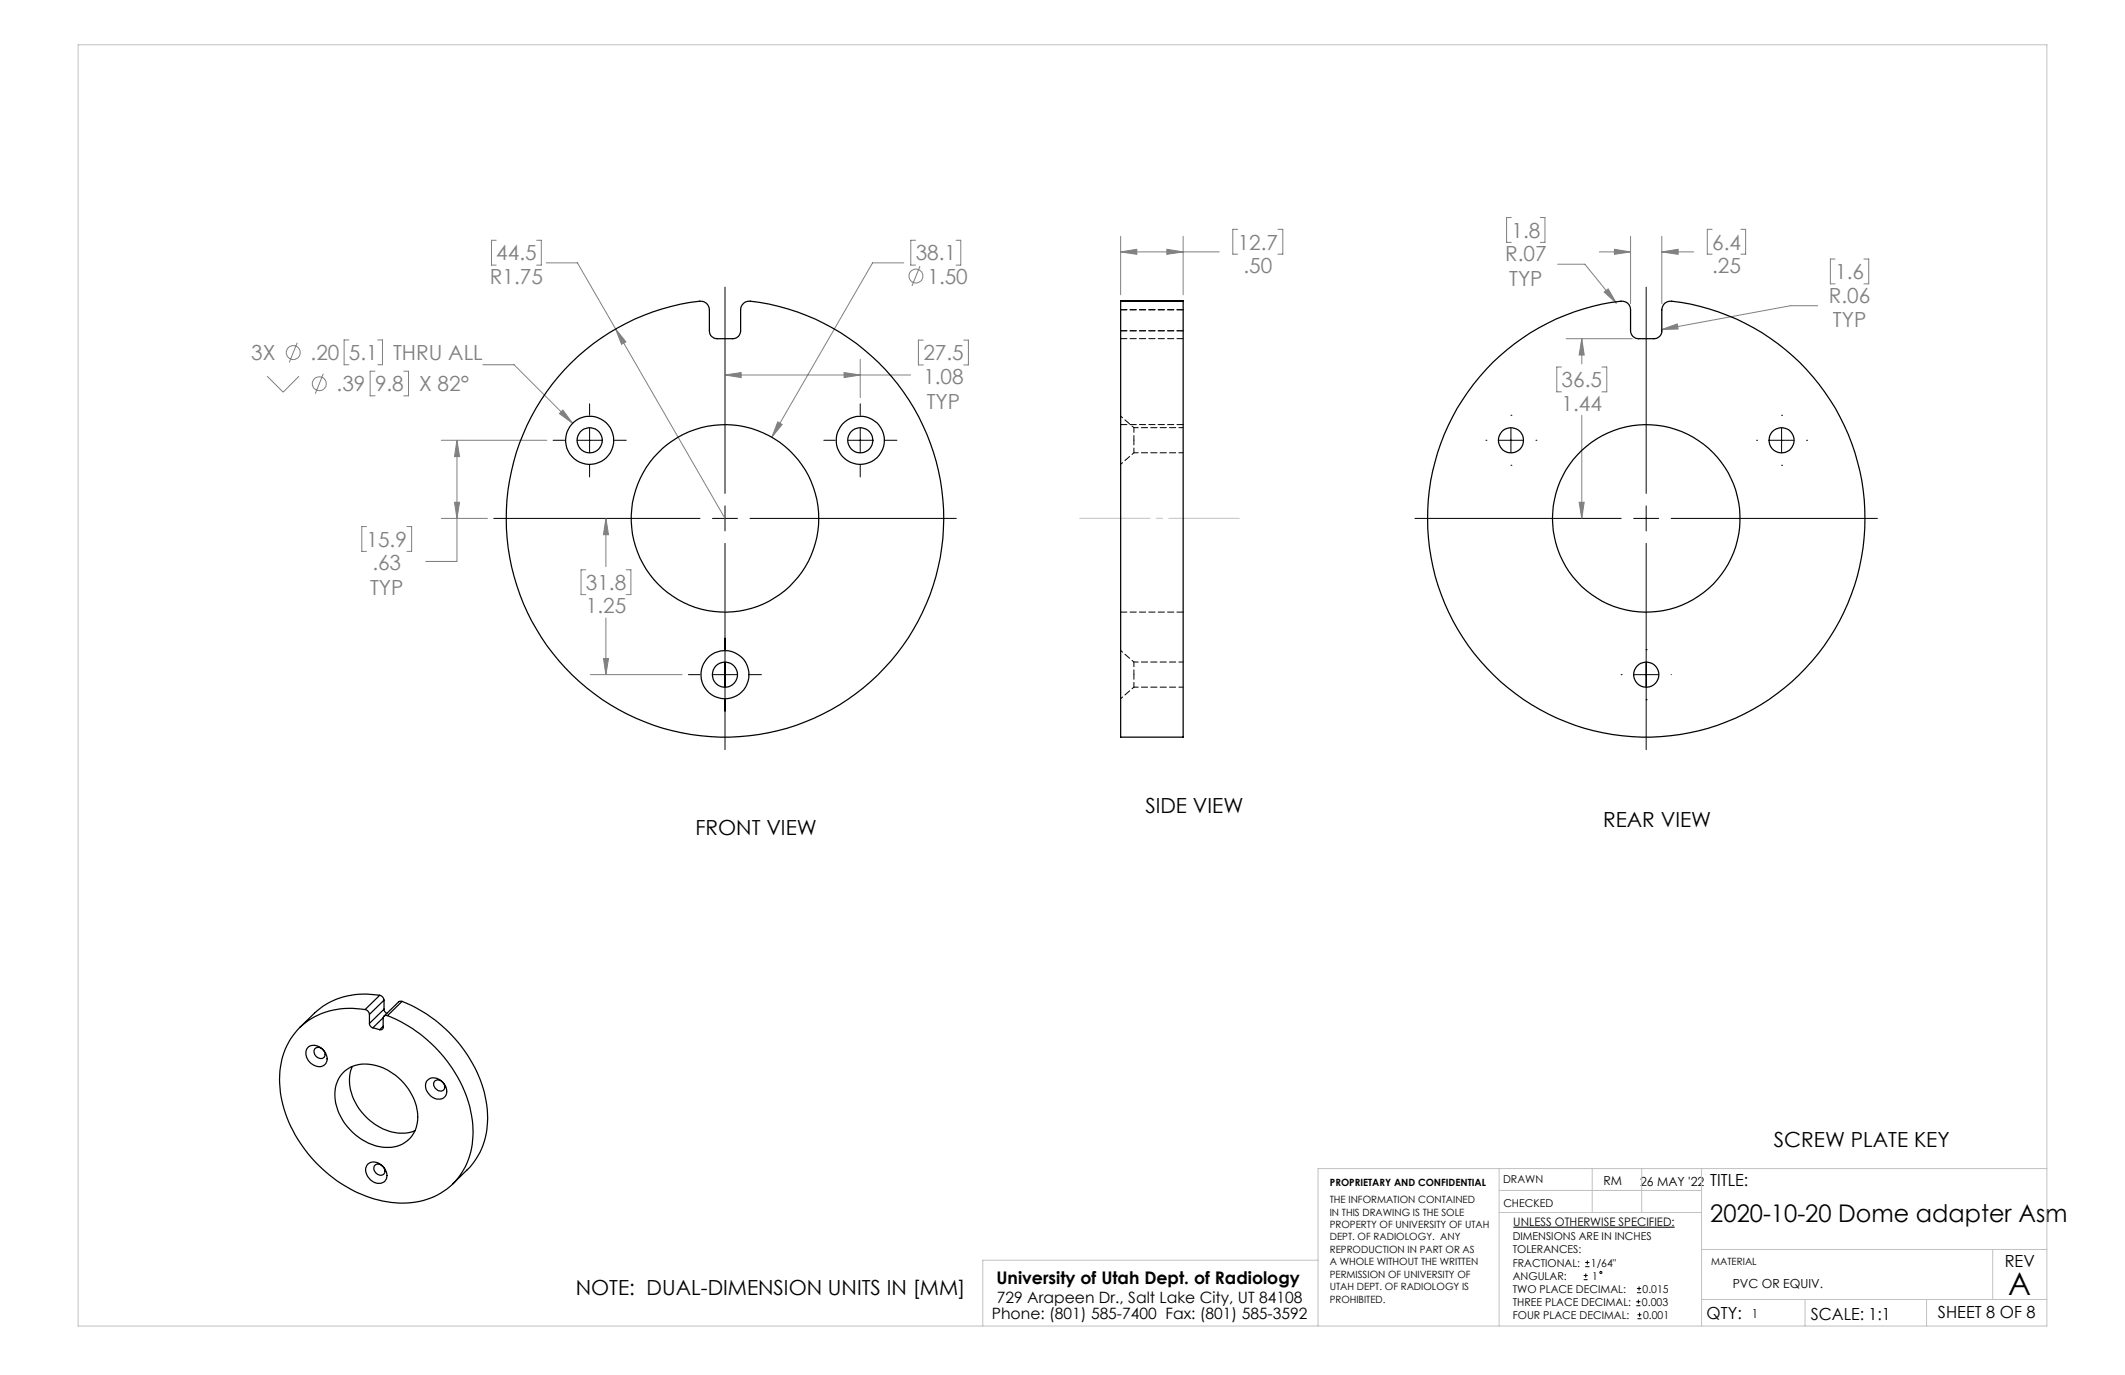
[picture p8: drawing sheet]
<svg xmlns="http://www.w3.org/2000/svg" width="432mm" height="279mm" viewBox="0 0 432 279" stroke-linecap="round" stroke-linejoin="round" font-family="sans-serif">
<g fill="none" stroke="#808080" stroke-width=".2">
<path d="M100.8 48.8h-.9v5.1h.9M109 48.8h1v5.1h-1M111 53.4h6.3l30 51.9M183.7 53.4h-6.4l-20.5 35.4M186.1 48.8h-1v5.1h1M186.9 54.1l-1.6 4M194.3 48.8h.9v5.1h-.9M227.7 51.2l3.3-.5v1zM227.7 48v11.9M227.7 51.2h20.1M237.1 50.7l3.3 .5-3.3 .5zM240.4 48v11.9"/>
<path d="M251.5 46.6h-1v5h1M259.7 46.6h1v5h-1M307.1 44.2h-1v5h1M313 44.2h.9v5h-.9M316.5 53.7h5.6l6.3 7.9M325 51.2h6.3M326 59.3l.8-.6 1.6 2.9zM328 50.7l3.3 .5-3.3 .5zM331.3 48v13.7M337.7 51.2l3.3-.5v1zM337.7 51.2h6.5M337.7 48v13.7"/>
<path d="M347.9 46.6h-1v5h1M353.8 46.6h.9v5h-.9M372.9 52.6h-1v5.1h1M378.7 52.6h1v5.1h-1M54.3 76.4l3.2 3.3 3.2-3.3M60.4 69.6l-1.6 4.1M65.7 76l-1.6 4M70.9 69.1h-1v5h1M76.2 75.4h-1v5h1M76.8 69.1h.9v5h-.9M82.1 75.4h.9v5h-.9M98.1 74.1h6.4l11.8 11.9"/>
<path d="M125.1 66.9l2.1 2.6-.9 .5zM147.3 76.2h37.7M147.3 76.2l3.3-.5v1zM171.5 75.7l3.3 .5-3.3 .5zM174.8 73v7.8M187.6 69.1h-1v5.1h1M195.8 69.1h1v5.1h-1M317.3 74.6h-1v5h1M318.2 68.8h13.5M321.4 68.8v5.1M321.4 68.8l.5 3.3h-1zM325.5 74.6h1v5h-1"/>
<path d="M337.7 67l3.1-1.2 .2 1.1zM369.4 62.1h-5.6l-26.1 4.9M89.7 89.5h21.4M92.9 89.5v24.6h-6.4M92.9 89.5l.5 3.3h-1zM113.7 84l.7-.7 1.9 2.7zM158 85.7l.9 .6-2.1 2.5zM321.4 84.4v20.9M74.5 107h-1v5h1M82.7 107h.9v5h-.9M89.7 105.3h9.4M92.4 102.1h1l-.5 3.2z"/>
<path d="M119 115.8h-.9v5h.9M123.1 105.3v9.8M123.1 105.3l.5 3.4h-1zM127.2 115.8h1v5h-1M320.9 102.1h1l-.5 3.2zM119.9 137.1h18.7M122.6 133.8h1l-.5 3.3zM123.1 125.6v11.5"/>
<circle cx="186.1" cy="56.1" r="1.41"/>
<circle cx="59.6" cy="71.6" r="1.42"/>
<circle cx="64.9" cy="78" r="1.41"/>
</g>
<g fill="none" stroke="#000" stroke-width=".2">
<path d="M147.3 58.3v42M334.5 58.3v42M112.4 89.5h2.3M117.3 89.5h5M119.8 82.1v2.3M119.8 86.9v5.1M119.8 94.5v2.4M124.9 89.5h2.3M167.4 89.5h2.3M172.3 89.5h5M174.8 82.1v2.3M174.8 86.9v5.1"/>
<path d="M174.8 94.5v2.4M179.9 89.5h2.3M301.9 89.5h.1M304.5 89.5h5.1M307 84.4h.1M307 94.5h.1M307 86.9v5.1M312.1 89.5h.1M356.9 89.5h.1M359.5 89.5h5.1M362 84.4h.1M362 94.5h.1"/>
<path d="M362 86.9v5.1M367.1 89.5h.1M100.3 105.3h41.9M144.8 105.3h5.1M147.3 102.8v5.1M147.3 110.4v41.9M152.4 105.3h41.9M287.5 105.3h41.9M332 105.3h5M334.5 102.8v5.1M334.5 110.4v41.9M339.6 105.3h41.9"/>
<path d="M139.9 137.1h2.3M144.8 137.1h5.1M152.4 137.1h2.3M329.4 137.1h.1M332 137.1h5M334.5 132h.1M339.6 137.1h.1M334.5 142.2h.1M307.5 249.4h32.8M321.8 259.2h.8M322.1 257.4h.9M322.1 256.5h.9"/>
<path d="M322.2 258.8v.8M322.5 256.1v.9M321.8 260h.8M332.5 265.3h.8M332.5 264.5h.8M332.6 262.7h.9M332.6 261.8h.9M332.7 268h.9M332.7 267.2h.9M332.9 264.1v.8M333.1 261.4v.9M333.2 266.7v.9"/>
<circle cx="325.3" cy="258.6" r=".2"/>
</g>
<path d="M251.8 105.3h-32.4" fill="none" stroke="#c0c0c0" stroke-width=".2" stroke-dasharray="15.2 1.3 1.3 1.3" stroke-dashoffset=".9"/>
<g fill="none" stroke="#c0c0c0" stroke-width=".2">
<path d="M15.9 9.1h400v260.4h-400zM304.6 237.5v32M323.5 237.5v8.9M333.6 237.5v8.9M345.8 237.5v32M415.9 237.5h-148.1v32M267.8 256.1h-68.1v13.4M304.6 246.4h41.2M304.6 241.9h41.2M345.8 253.9h70.1M404.9 253.9v10.2M345.8 264.1h70.1"/>
<path d="M366.8 264.1v5.4M391.5 264.1v5.4"/>
</g>
<path d="M125.1 66.9l1.2 3.1 .9-.5zM113.7 84l2.6 2-1.9-2.7zM158 85.7l-1.2 3.1 2.1-2.5zM92.4 102.1h1l-.5 3.2zM92.9 89.5l.5 3.3h-1zM123.1 105.3l.5 3.4h-1zM122.6 133.8h1l-.5 3.3zM147.3 76.2l3.3-.5v1zM171.5 75.7l3.3 .5-3.3 .5zM227.7 51.2l3.3-.5v1zM237.1 50.7l3.3 .5-3.3 .5zM328 50.7l3.3 .5-3.3 .5zM337.7 51.2l3.3-.5v1zM320.9 102.1h1l-.5 3.2zM321.4 68.8l.5 3.3h-1zM326 59.3l2.4 2.3-1.6-2.9zM337.7 67l3.3-.1-.2-1.1z" fill="#808080"/>
<g fill="none" stroke="#000" stroke-width=".25">
<path d="M116.1 73.7a43.8 43.8 0 0 1 26.4-12.5 1.74 1.74 0 0 1 1.6 1.8v4.2a1.57 1.57 0 0 0 1.6 1.6h3.2a1.57 1.57 0 0 0 1.6-1.6v-4.2a1.76 1.76 0 0 1 2-1.8 44.5 44.5 0 0 1 36.7 59.1 44.5 44.5 0 0 1-65.8 22.6 44.5 44.5 0 0 1-7.3-69.2zM227.7 61.2v88.6h12.7v-88.6M227.7 61.2h12.7M303.3 73.7a43.7 43.7 0 0 1 26.4-12.5 1.69 1.69 0 0 1 1.6 1.8v4.2a1.63 1.63 0 0 0 1.7 1.6h3.1a1.57 1.57 0 0 0 1.6-1.6v-4.2a1.77 1.77 0 0 1 2-1.8 44.5 44.5 0 0 1 36.7 59.1 44.5 44.5 0 0 1-65.8 22.5 44.5 44.5 0 0 1-7.3-69.1zM62.5 212.9a2.42 2.42 0 0 1 3.7 1.1 1.73 1.73 0 0 1-.2 2.3 1.73 1.73 0 0 1-2.3 .1 2.49 2.49 0 0 1-1.2-3.5zM64 213.1a1.3 1.3 0 0 1 1.6 .2 1.3 1.3 0 0 1 .2 1.6 1.35 1.35 0 0 1-1.6-.3 1.35 1.35 0 0 1-.2-1.5zM69.7 218a6.9 6.9 0 0 1 7.5-1.3 11.6 11.6 0 0 1 7.7 10.8 6.1 6.1 0 0 1-7.7 5.5 11.6 11.6 0 0 1-9.1-10.9 6.3 6.3 0 0 1 1.6-4.1zM71.6 216.7a9.3 9.3 0 0 0 2.2 9.7 10.1 10.1 0 0 0 10.1 3.5l.4-.1M74.2 205.1a1.14 1.14 0 0 1 .9 1M74.2 205.1a14.7 14.7 0 0 0-14.7 5.4 16.7 16.7 0 0 0-2 14.1 27.9 27.9 0 0 0 20.3 19.5 15.3 15.3 0 0 0 14.7-4 15.7 15.7 0 0 0 3.1-14.3 28.1 28.1 0 0 0-16.9-19.4M75.1 208a.94 .94 0 0 0 .7 .8M75.1 206.1v1.9"/>
<path d="M75.8 208.8l1.4 .4M77.2 202.2a15.2 15.2 0 0 0-13.3 3.7l-3 2.9M77.2 202.2a1.14 1.14 0 0 1 .8 1M77.2 202.2l-3 2.9M77.9 208.5l-.7 .7M77.9 206.8l-2.1 2M78 205.1l.1 .4 .5 .4M78 203.2l-2.9 2.9M78 205.1l-2.9 2.9M78 203.2v1.9M78.7 206.4a.61 .61 0 0 0-.8 .5v1.8a.52 .52 0 0 1-.7 .5M81.7 203.5a27.8 27.8 0 0 1 17.2 21.1 15 15 0 0 1-4 13.1l-2.9 2.9"/>
<path d="M81.7 203.5l-.5-.1-.2 .2-3 2.9M81.7 203.5l-3 2.9M86.9 219.5a2.29 2.29 0 0 1 3.4 .8 1.74 1.74 0 0 1 .4 2 1.74 1.74 0 0 1-1.6 1 2.78 2.78 0 0 1-2.4-3.6zM88.4 219.6a1.34 1.34 0 0 1 1.6 .3 1.34 1.34 0 0 1 .1 1.6 1.34 1.34 0 0 1-1.6-.3 1.34 1.34 0 0 1-.1-1.6zM74.7 236.6a2.46 2.46 0 0 1 3.8 1.4 1.68 1.68 0 0 1-.3 2.1 1.68 1.68 0 0 1-2.1 .2 2.61 2.61 0 0 1-1.4-3.7zM76.3 236.7a1.33 1.33 0 0 1 1.5 .4 1.33 1.33 0 0 1 .1 1.6 1.32 1.32 0 0 1-1.5-.4 1.32 1.32 0 0 1-.1-1.6z"/>
<circle cx="119.8" cy="89.5" r="4.9"/>
<circle cx="119.8" cy="89.5" r="2.56"/>
<circle cx="174.8" cy="89.5" r="4.9"/>
<circle cx="174.8" cy="89.5" r="2.56"/>
<circle cx="307" cy="89.5" r="2.55"/>
<circle cx="362" cy="89.5" r="2.55"/>
<circle cx="147.3" cy="105.3" r="19.1"/>
<circle cx="334.5" cy="105.3" r="19.1"/>
<circle cx="147.3" cy="137.1" r="4.9"/>
<circle cx="147.3" cy="137.1" r="2.55"/>
<circle cx="334.5" cy="137.1" r="2.56"/>
</g>
<path d="M240.4 61.2h-12.7M240.4 62.9h-12.7M240.4 68.8h-12.7M240.4 67.2h-12.7M240.4 86.3h-12.7M227.7 124.4h12.7" fill="none" stroke="#000" stroke-width=".2" stroke-dasharray="1.3 .6"/>
<path d="M230.4 89.5v-2.6M230.4 92v-2.5M230.4 137.1v-2.6M230.4 139.6v-2.5" fill="none" stroke="#000" stroke-width=".2" stroke-dasharray="1.3 .6" stroke-dashoffset=".3"/>
<path d="M227.7 94.3l2.7-2.3M230.4 86.9l-2.7-2.3M230.4 134.5l-2.7-2.3M227.7 142l2.7-2.4" fill="none" stroke="#000" stroke-width=".2" stroke-dasharray="1.3 .6" stroke-dashoffset=".8"/>
<path d="M230.4 92h10M240.4 86.9h-10M230.4 139.6h10M240.4 134.5h-10" fill="none" stroke="#000" stroke-width=".2" stroke-dasharray="1.3 .6" stroke-dashoffset=".4"/>
<text font-size="6.3" x="408.1" y="263.1">A</text>
<text font-size="4.9" x="347.5" y="248.2">2020-10-20 Dome adapter Asm</text>
<g font-size="4.2" fill="#808080">
<text x="100.8" y="52.9">44.5</text>
<text x="186.1" y="52.9">38.1</text>
<text x="251.5" y="50.7">12.7</text>
<text x="305.8" y="53.1">R.07</text>
<text x="307.1" y="48.3">1.8</text>
<text x="347.9" y="50.7">6.4</text>
<text x="99.6" y="57.7">R1.75</text>
<text x="188.5" y="57.7">1.50</text>
<text x="252.7" y="55.5">.50</text>
<text x="306.7" y="58.1">TYP</text>
<text x="347.9" y="55.5">.25</text>
<text x="372.9" y="56.7">1.6</text>
<text x="371.6" y="61.5">R.06</text>
<text x="372.4" y="66.5">TYP</text>
<text x="51" y="73.2">3X</text>
<text x="63.1" y="73.2">.20</text>
<text x="70.9" y="73.2">5.1</text>
<text x="79.9" y="73.2">THRU ALL</text>
<text x="187.6" y="73.2">27.5</text>
<text x="187.6" y="78">1.08</text>
<text x="68.4" y="79.5">.39</text>
<text x="76.2" y="79.5">9.8</text>
<text x="85.2" y="79.5">X 82°</text>
<text x="188.3" y="83">TYP</text>
<text x="317.3" y="78.7">36.5</text>
<text x="317.3" y="83.4">1.44</text>
<text x="74.5" y="111.1">15.9</text>
<text x="75.7" y="115.9">.63</text>
<text x="119" y="119.9">31.8</text>
<text x="75.2" y="120.9">TYP</text>
<text x="119" y="124.6">1.25</text>
</g>
<g font-size="4.2">
<text x="232.7" y="165.3">SIDE VIEW</text>
<text x="141.3" y="169.6">FRONT VIEW</text>
<text x="325.7" y="168">REAR VIEW</text>
<text x="360.5" y="233">SCREW PLATE KEY</text>
<text x="117" y="263.2">NOTE: DUAL-DIMENSION UNITS IN [MM]</text>
</g>
<text font-size="3.5" x="202.5" y="260.9">University of Utah Dept. of Radiology</text>
<g font-size="3.4">
<text x="347.5" y="240.9">TITLE:</text>
<text x="407.4" y="257.6">REV</text>
<text x="346.8" y="268.1">QTY:</text>
<text x="368" y="268.1">SCALE: 1:1</text>
<text x="393.8" y="267.9">SHEET 8 OF 8</text>
</g>
<g font-size="3.2">
<text x="201.5" y="268">Phone: (801) 585-7400 Fax: (801) 585-3592</text>
<text x="202.6" y="264.8">729 Arapeen Dr., Salt Lake City, UT 84108</text>
</g>
<g font-size="2.5">
<text x="325.8" y="240.8">RM</text>
<text x="333.3" y="240.9">26 MAY '22</text>
<text x="352.1" y="261.7">PVC OR EQUIV.</text>
<text x="355.9" y="267.9">1</text>
</g>
<text font-size="2.4" x="307.5" y="249.1">UNLESS OTHERWISE SPECIFIED:</text>
<g font-size="2.2">
<text x="305.4" y="240.4">DRAWN</text>
<text x="305.5" y="245.3">CHECKED</text>
<text x="307.4" y="252.1">DIMENSIONS ARE IN INCHES</text>
<text x="307.4" y="254.7">TOLERANCES:</text>
<text x="307.4" y="257.4">FRACTIONAL:</text>
<text x="323.3" y="257.4">1/64&quot;</text>
<text x="307.4" y="262.7">TWO PLACE DECIMAL:</text>
<text x="307.4" y="260">ANGULAR:</text>
<text x="323.5" y="260">1</text>
<text x="333.8" y="262.7">0.015</text>
<text x="307.4" y="265.3">THREE PLACE DECIMAL:</text>
<text x="307.4" y="268">FOUR PLACE DECIMAL:</text>
<text x="333.6" y="265.3">0.003</text>
<text x="333.9" y="268">0.001</text>
</g>
<g font-size="2">
<text x="270.2" y="244.5">THE INFORMATION CONTAINED</text>
<text x="270.2" y="241.1">PROPRIETARY AND CONFIDENTIAL</text>
<text x="270.2" y="247">IN THIS DRAWING IS THE SOLE</text>
<text x="270.2" y="249.5">PROPERTY OF UNIVERSITY OF UTAH</text>
<text x="270.2" y="252.1">DEPT. OF RADIOLOGY. ANY</text>
<text x="270.2" y="254.6">REPRODUCTION IN PART OR AS</text>
<text x="270.2" y="257.1">A WHOLE WITHOUT THE WRITTEN</text>
<text x="347.7" y="257.1">MATERIAL</text>
<text x="270.2" y="259.6">PERMISSION OF UNIVERSITY OF</text>
<text x="270.2" y="262.1">UTAH DEPT. OF RADIOLOGY IS</text>
<text x="270.2" y="264.7">PROHIBITED.</text>
</g>
</svg>
